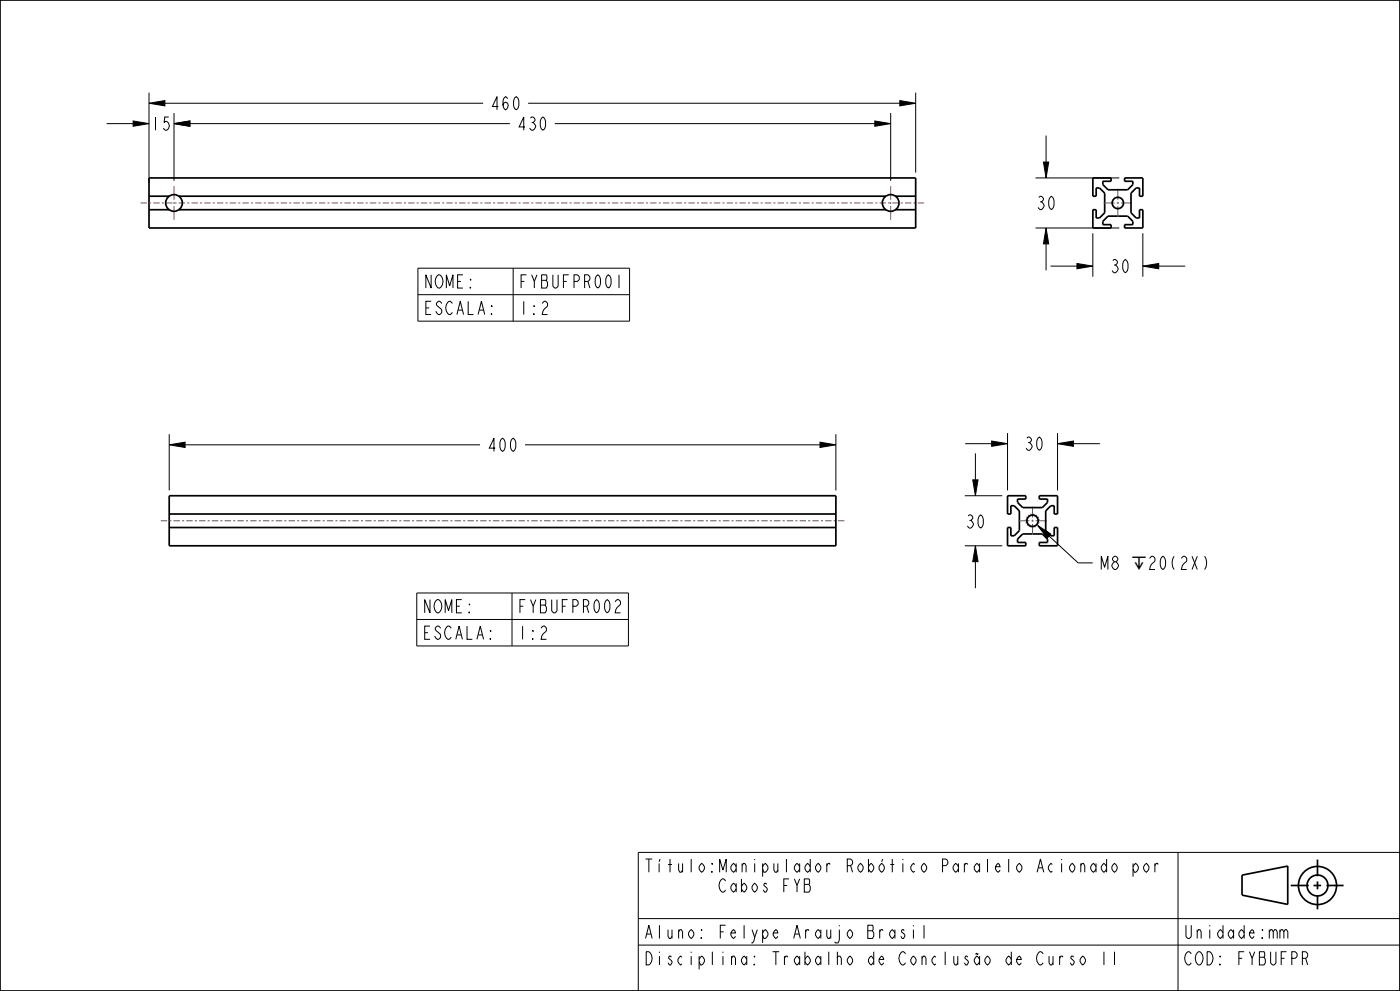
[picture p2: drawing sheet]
<svg xmlns="http://www.w3.org/2000/svg" width="420mm" height="297mm" viewBox="0 0 420 297" stroke-linecap="round" stroke-linejoin="round" font-family="sans-serif">
<g fill="#000">
<path d="M44.7 30.9l4.8-.8v1.6zM39.9 36.3l4.8 .8-4.8 .7zM52.2 37.1l4.8-.8v1.5zM262.4 36.3l4.8 .8-4.8 .7zM269.9 30.1l4.8 .8-4.8 .8zM313 48.6h1.6l-.8 4.7zM313.8 68.3l.8 4.8h-1.6zM323.1 79l4.8 .8-4.8 .8zM342.9 79.8l4.7-.8v1.6zM50.8 133.3l4.7-.8v1.6zM246 132.5l4.8 .8-4.8 .8zM297.5 132.2l4.8 .8-4.8 .8z"/>
<path d="M317.3 133l4.7-.8v1.6zM291.8 143.8h1.6l-.8 4.8zM311.2 157.4l4.1 2.7-1.1 1.1zM292.6 163.6l.8 4.7h-1.6z"/>
</g>
<g fill="none" stroke="#000" stroke-width=".3">
<path d="M32 37.1h7.9M39.9 36.3l4.8 .8-4.8 .7zM44.7 30.9l4.8-.8v1.6zM44.7 27.8v26.9M49.5 30.9h95.4M52.2 37.1l4.8-.8v1.5zM52.2 33.9v20.3M57 37.1h96M158.4 30.9h111.5M166.4 37.1h96M262.4 36.3l4.8 .8-4.8 .7zM267.2 33.9v20.3"/>
<path d="M269.9 30.1l4.8 .8-4.8 .8zM274.7 27.8v23.9M310.6 53.3h25.2M313 48.6h1.6l-.8 4.7zM313.8 40.6v8M310.6 68.3h25.2M313.8 68.3l.8 4.8h-1.6zM313.8 73.1v7.9M315.2 79.8h7.9M323.1 79l4.8 .8-4.8 .8zM327.9 69.9v13M342.9 79.8l4.7-.8v1.6z"/>
<path d="M342.9 69.9v13M347.6 79.8h8M125.4 80.4h63.5v15.9h-63.5zM125.4 88.3h63.5M153.9 80.4v15.9M50.8 133.3l4.7-.8v1.6zM50.8 130.1v16.9M55.5 133.3h88.5M157.5 133.3h88.5M246 132.5l4.8 .8-4.8 .8zM250.8 130.1v16.9M289.6 133h7.9"/>
<path d="M292.6 135.9v7.9M297.5 132.2l4.8 .8-4.8 .8zM302.3 129.8v17.2M317.3 133l4.7-.8v1.6zM317.3 129.8v17.2M322 133h8M289.4 148.6h11.3M291.8 143.8h1.6l-.8 4.8zM311.2 157.4l4.1 2.7-1.1 1.1zM125 177.7h63.5v15.9h-63.5zM153.6 177.7v15.9M289.4 163.6h11.3"/>
<path d="M292.6 163.6l.8 4.7h-1.6zM292.6 168.3v8M314.7 160.7l8.7 8h4.4M125 185.7h63.5M346.5 258.8v2.6M347.5 259.1l-.2-.3h-.4l-.4 .6M353.4 255.5v41.6M420 255.5h-228.5v41.6M191.5 275.3h228.5M191.5 283.2h228.5M334.4 285.2v4"/>
</g>
<g fill="none" stroke="#000" stroke-width=".51">
<path d="M0 0h420v297h-420zM395.2 257.6v5M372.6 262.3l13.7-2.7v11.4l-13.7-2.7zM387.2 265.4h5.4M394 265.4h2.3M395.2 264.2v2.3M395.2 268.2v4.3M397.9 265.4h5.2"/>
<circle cx="395.2" cy="265.4" r="5.7"/>
<circle cx="395.2" cy="265.4" r="3.1"/>
</g>
<path d="M311.8 156.1a2 2 0 0 0-2.9-1.8 2 2 0 0 0-.4 3.3 2 2 0 0 0 3.2-1l.1-.5" fill="none" stroke="#78787d" stroke-width=".3" stroke-dasharray=".5 .3" stroke-linecap="butt"/>
<!-- layer: 02___PRT_ALL_AXES -->
<g fill="none" stroke="#000" stroke-width=".51">
<path d="M44.7 53.3h230v15h-230zM44.7 58.8h6M53.7 58.8h212M268.7 58.8h6M327.9 53.3h5.4v1h-2.4v1l1.5 1.6h5.9l1.6-1.6v-1h-2.5v-1h5.5v5.5h-1v-2.5h-1l-1.6 1.6v5.9l1.6 1.5h1v-2.4h1v5.4h-5.5v-1h2.5v-1l-1.6-1.5h-5.9l-1.5 1.5v1h2.4v1h-5.4v-5.4h1v2.4h1l1.5-1.5v-5.9l-1.5-1.6h-1v2.5h-1zM44.7 62.9h6M53.7 62.9h212M268.7 62.9h6M50.8 148.6h200v15h-200zM50.8 158.1h200M50.8 154h200M302.3 148.6h5.4v1h-2.4v1l1.5 1.5h5.9l1.6-1.5v-1h-2.5v-1h5.5v5.4h-1v-2.4h-1l-1.6 1.5v5.9l1.6 1.6h1v-2.5h1v5.5h-5.5v-1h2.5v-1l-1.6-1.6h-5.9l-1.5 1.6v1h2.4v1h-5.4v-5.5h1v2.5h1l1.5-1.6v-5.9l-1.5-1.5h-1v2.4h-1z"/>
<circle cx="52.2" cy="60.8" r="2.5"/>
<circle cx="267.2" cy="60.8" r="2.5"/>
<circle cx="335.4" cy="60.8" r="1.7"/>
<circle cx="309.8" cy="156.1" r="1.7"/>
</g>
<g fill="none" stroke="#785055" stroke-width=".3">
<path d="M52.2 55.8v4.1M267.2 55.8v4.1M335.4 56.6v3.3M42.2 60.8h1.9M44.7 60.8h.7M46 60.8h1.9M48.5 60.8h.7M49.8 60.8h1.9M52.2 60.5v.6M52.2 61.8v4.1M52.4 60.8h.6M53.6 60.8h1.9"/>
<path d="M56.2 60.8h.6M57.5 60.8h1.9M60 60.8h.6M61.3 60.8h1.9M63.8 60.8h.7M65.1 60.8h1.9M67.7 60.8h.6M68.9 60.8h1.9M71.5 60.8h.6M72.7 60.8h2M75.3 60.8h.6M76.6 60.8h1.9"/>
<path d="M79.1 60.8h.7M80.4 60.8h1.9M82.9 60.8h.7M84.2 60.8h1.9M86.8 60.8h.6M88 60.8h1.9M90.6 60.8h.6M91.9 60.8h1.9M94.4 60.8h.6M95.7 60.8h1.9M98.2 60.8h.7M99.5 60.8h1.9"/>
<path d="M102.1 60.8h.6M103.3 60.8h1.9M105.9 60.8h.6M107.1 60.8h2M109.7 60.8h.6M111 60.8h1.9M113.5 60.8h.7M114.8 60.8h1.9M117.3 60.8h.7M118.6 60.8h1.9M121.2 60.8h.6M122.4 60.8h2"/>
<path d="M125 60.8h.6M126.3 60.8h1.9M128.8 60.8h.6M130.1 60.8h1.9M132.6 60.8h.7M133.9 60.8h1.9M136.5 60.8h.6M137.7 60.8h1.9M140.3 60.8h.6M141.5 60.8h2M144.1 60.8h.6M145.4 60.8h1.9"/>
<path d="M147.9 60.8h.7M149.2 60.8h1.9M151.7 60.8h.7M153 60.8h1.9M155.6 60.8h.6M156.8 60.8h2M159.4 60.8h.6M160.7 60.8h1.9M163.2 60.8h.6M164.5 60.8h1.9M167 60.8h.7M168.3 60.8h1.9"/>
<path d="M170.9 60.8h.6M172.1 60.8h1.9M174.7 60.8h.6M175.9 60.8h2M178.5 60.8h.6M179.8 60.8h1.9M182.3 60.8h.7M183.6 60.8h1.9M186.1 60.8h.7M187.4 60.8h1.9M190 60.8h.6M191.2 60.8h2"/>
<path d="M193.8 60.8h.6M195.1 60.8h1.9M197.6 60.8h.6M198.9 60.8h1.9M201.4 60.8h.7M202.7 60.8h1.9M205.3 60.8h.6M206.5 60.8h1.9M209.1 60.8h.6M210.3 60.8h2M212.9 60.8h.6M214.2 60.8h1.9"/>
<path d="M216.7 60.8h.7M218 60.8h1.9M220.5 60.8h.7M221.8 60.8h1.9M224.4 60.8h.6M225.6 60.8h2M228.2 60.8h.6M229.5 60.8h1.9M232 60.8h.6M233.3 60.8h1.9M235.8 60.8h.7M237.1 60.8h1.9"/>
<path d="M239.7 60.8h.6M240.9 60.8h1.9M243.5 60.8h.6M244.7 60.8h2M247.3 60.8h.6M248.6 60.8h1.9M251.1 60.8h.7M252.4 60.8h1.9M254.9 60.8h.7M256.2 60.8h1.9M258.8 60.8h.6M260 60.8h2"/>
<path d="M262.6 60.8h.6M263.9 60.8h1.9M266.4 60.8h.6M267.2 60.5v.6M267.2 61.8v4.1M267.7 60.8h1.9M270.2 60.8h.7M271.5 60.8h1.9M274.1 60.8h.6M275.3 60.8h1.9M331.1 60.8h3.3M335 60.8h.7"/>
<path d="M335.4 60.5v.6M335.4 61.8v3.3M336.3 60.8h3.3M48.2 156.1h2M50.8 156.1h.6M52.1 156.1h1.9M54.6 156.1h.7M55.9 156.1h1.9M58.5 156.1h.6M59.7 156.1h2M62.3 156.1h.6M63.6 156.1h1.9"/>
<path d="M66.1 156.1h.7M67.4 156.1h1.9M70 156.1h.6M71.2 156.1h2M73.8 156.1h.6M75.1 156.1h1.9M77.6 156.1h.7M78.9 156.1h1.9M81.5 156.1h.6M82.7 156.1h2M85.3 156.1h.6M86.6 156.1h1.9"/>
<path d="M89.1 156.1h.7M90.4 156.1h1.9M93 156.1h.6M94.2 156.1h2M96.8 156.1h.6M98.1 156.1h1.9M100.6 156.1h.7M101.9 156.1h1.9M104.5 156.1h.6M105.7 156.1h2M108.3 156.1h.6M109.6 156.1h1.9"/>
<path d="M112.1 156.1h.7M113.4 156.1h1.9M116 156.1h.6M117.2 156.1h1.9M119.8 156.1h.6M121.1 156.1h1.9M123.6 156.1h.7M124.9 156.1h1.9M127.4 156.1h.7M128.7 156.1h1.9M131.3 156.1h.6M132.6 156.1h1.9"/>
<path d="M135.1 156.1h.6M136.4 156.1h1.9M138.9 156.1h.7M140.2 156.1h1.9M142.8 156.1h.6M144.1 156.1h1.9M146.6 156.1h.6M147.9 156.1h1.9M150.4 156.1h.7M151.7 156.1h1.9M154.3 156.1h.6M155.5 156.1h2"/>
<path d="M158.1 156.1h.6M159.4 156.1h1.9M161.9 156.1h.7M163.2 156.1h1.9M165.8 156.1h.6M167 156.1h2M169.6 156.1h.6M170.9 156.1h1.9M173.4 156.1h.7M174.7 156.1h1.9M177.3 156.1h.6M178.5 156.1h2"/>
<path d="M181.1 156.1h.6M182.4 156.1h1.9M184.9 156.1h.7M186.2 156.1h1.9M188.8 156.1h.6M190 156.1h2M192.6 156.1h.6M193.9 156.1h1.9M196.4 156.1h.7M197.7 156.1h1.9M200.3 156.1h.6M201.5 156.1h2"/>
<path d="M204.1 156.1h.6M205.4 156.1h1.9M207.9 156.1h.7M209.2 156.1h1.9M211.8 156.1h.6M213 156.1h2M215.6 156.1h.6M216.9 156.1h1.9M219.4 156.1h.7M220.7 156.1h1.9M223.3 156.1h.6M224.5 156.1h2"/>
<path d="M227.1 156.1h.6M228.4 156.1h1.9M230.9 156.1h.7M232.2 156.1h1.9M234.8 156.1h.6M236 156.1h2M238.6 156.1h.6M239.9 156.1h1.9M242.4 156.1h.7M243.7 156.1h1.9M246.3 156.1h.6M247.5 156.1h2"/>
<path d="M250.1 156.1h.6M251.4 156.1h1.9M305.5 156.1h3.3M309.4 156.1h.7M309.8 151.8v3.3M309.8 155.8v.6M309.8 157v3.3M310.7 156.1h3.3"/>
</g>
<text font-size="5.5" x="339.3" y="170.7">↧</text>
<g font-size="5.2">
<text x="146.9" y="32.9">460</text>
<text x="45.1" y="39">15</text>
<text x="154.9" y="39">430</text>
<text x="310.6" y="62.8">30</text>
<text x="332.8" y="81.7">30</text>
<text x="127" y="86.3">NOME:</text>
<text x="155.5" y="86.3">FYBUFPR001</text>
<text x="127" y="94.3">ESCALA:</text>
<text x="155.5" y="94.3">1:2</text>
<text x="146" y="135.3">400</text>
<text x="307" y="135">30</text>
<text x="289.4" y="158.3">30</text>
<text x="329.8" y="170.7">M</text>
<text x="333" y="170.7">8 ↧20(2X)</text>
<text x="126.6" y="183.7">NOME:</text>
<text x="155.2" y="183.7">FYBUFPR002</text>
<text x="126.6" y="191.6">ESCALA:</text>
<text x="155.2" y="191.6">1:2</text>
<text x="193.1" y="261.4">Título:Manipulador Robótico Paralelo Acionado por</text>
<text x="214.7" y="267.4">Cabos FYB</text>
<text x="193.1" y="281.3">Aluno: Felype Araujo Brasil</text>
<text x="355" y="281.3">Unidade:mm</text>
<text x="193.1" y="289.2">Disciplina: Trabalho de Conclusão de Curso II</text>
<text x="355" y="289.2">COD: FYBUFPR</text>
</g>
</svg>
